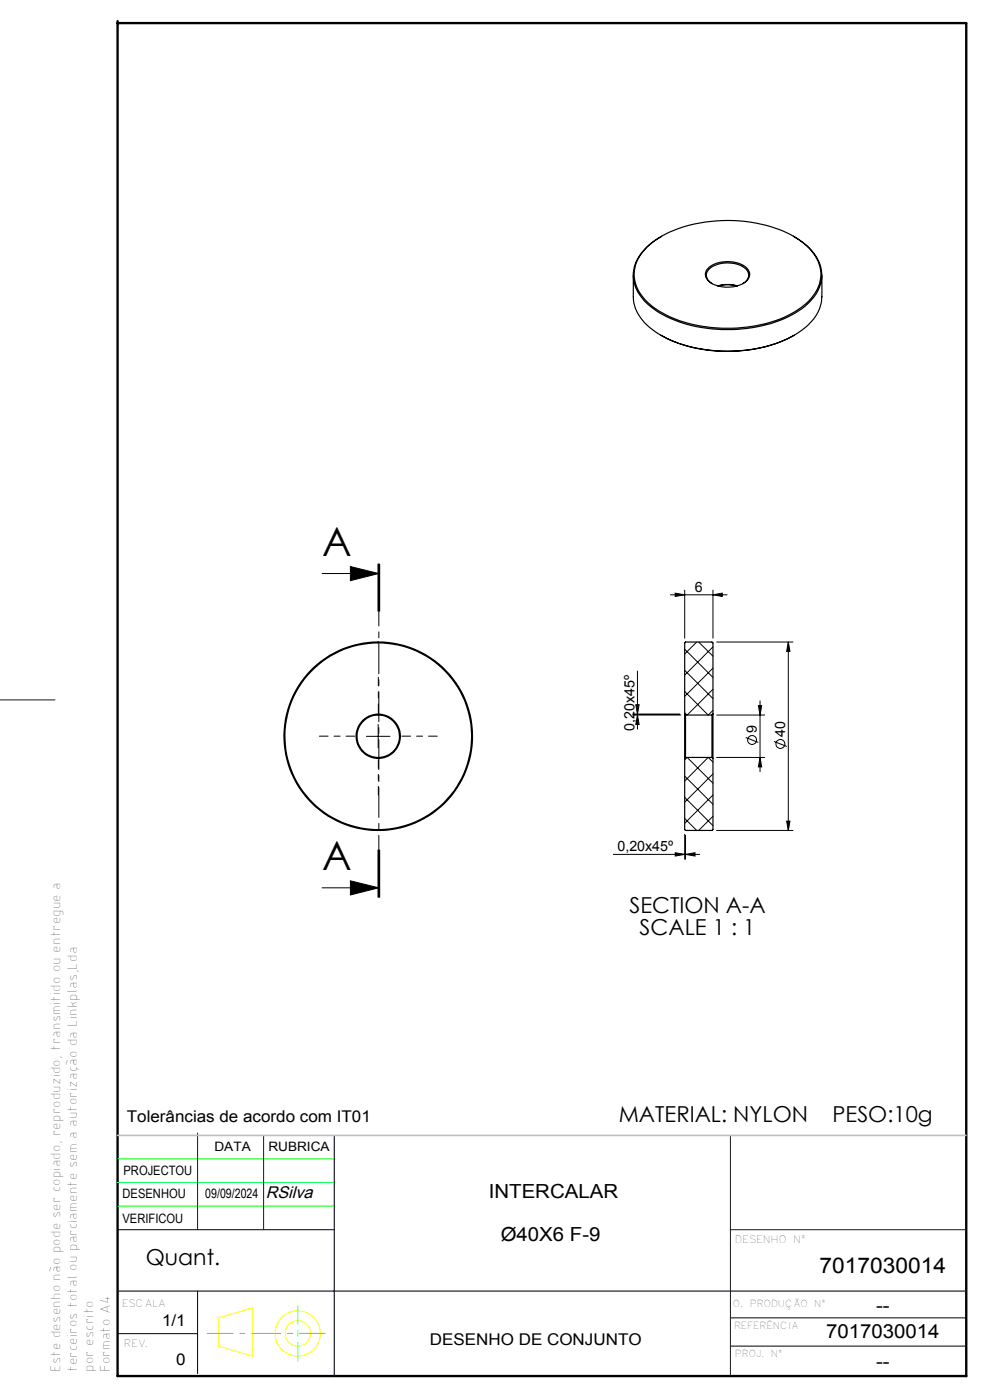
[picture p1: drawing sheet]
<svg xmlns="http://www.w3.org/2000/svg" width="210mm" height="297mm" viewBox="0 0 210 297" stroke-linecap="round" stroke-linejoin="round" font-family="sans-serif">
<g fill="none" stroke="#000" stroke-width=".21">
<path d="M205 19.9h.1M80.2 119.7v10M80.4 119.7v10M80.5 119.7v10M68.3 121.7h12M74.3 120.2l6 1.5-6 1.5zM142.2 126.2h12M143.2 125.8l2 .4-2 .3zM145.2 125.2v10.2M145.2 137.7l6 6M147.8 136.2l-2.6 2.5M148.2 136.2l3 3"/>
<path d="M151.2 126.2l2-.4v.7zM151.2 125.2v10.2M151.2 137.2l-6 6M152 136.2h16.2M167.2 136.2v40M167.2 136.2l.4 2h-.7zM77.7 156.2h5M80.2 153.7v5M134.2 151.7h10.2M134.2 151.5h10M134.9 149.5h.7l-.4 2zM135.2 151.7l.4 2h-.7z"/>
<path d="M135.2 142.4v12.3M145.2 146.7l5 5 1-1M145.2 151.2l.5 .5M145.2 142.2l6 6M151.2 141.7l-6 6M151.2 146.2l-5.4 5.5M152 151.7h10.2M158.2 156.5l2.7 1M160.9 149.7h.7l-.4 2zM161.2 148.7v15M164.2 157.3l2.7 1.1M145.2 177v5.3"/>
<path d="M145.2 173.6l2.6 2.6M145.2 169.2l6 6M145.2 164.6l6 6M145.4 177.2v5.1M145.7 160.7l-.5 .5M145.8 160.7l5.4 5.5M151.2 161.7l-1-1-5 5M151.2 164.2l-6 6M151.2 168.7l-6 6M151.2 173.2l-3 3M152 176.2h16.2M152 160.7h10.2"/>
<path d="M161.2 160.7l.4 2h-.7zM166.9 174.2h.7l-.4 2zM68.3 188.3h12M74.3 186.9l6 1.4-6 1.6zM80.2 180.3v10M80.4 180.3v10M80.5 180.3v10zM130.1 181.3h18.3M143.2 180.9l2 .4-2 .3zM145.4 181.3l2-.4v.7zM24.9 260.9h46M41.9 273.9v17.5"/>
<path d="M154.9 279.6h50.1M24.9 282.9h17M154.9 285.6h50.1"/>
<circle cx="159.5" cy="157" r=".95"/>
<circle cx="165.5" cy="157.8" r=".95"/>
</g>
<g fill="none" stroke="#ff0" stroke-width=".21">
<path d="M53.5 277.5v10.2l-7.2-2.1v-6"/>
<circle cx="63.2" cy="282.9" r="4.8"/>
<circle cx="63.2" cy="282.9" r="2.7"/>
</g>
<path d="M75.3 156.2h-7.5M80.3 151.2v-7.5M85.3 156.2h7.5M80.3 161.2v7.5" fill="none" stroke="#000" stroke-width=".21" stroke-dasharray="15.2 1.3 1.3 1.3" stroke-dashoffset="13.4"/>
<path d="M80.4 119.7v70.6" fill="none" stroke="#000" stroke-width=".21" stroke-dasharray="6.3 1.3 1.3 1.3" stroke-dashoffset="3.4"/>
<path d="M24.9 4.5v287.4h180.1v-286.9M24.9 4.9h180.1" fill="none" stroke="#000" stroke-width=".5"/>
<path d="M24.9 255.9h46M24.9 250.9h46M24.9 245.8h46" fill="none" stroke="#0f0" stroke-width=".21"/>
<path d="M53.5 277.5l-7.2 2.1" fill="none" stroke="#ff0" stroke-width=".25"/>
<path d="M0 148.5h11.7M41.9 240.4v20.5M55.9 240.9v20M154.9 240.9v50.9M154.9 260.9h50" fill="none" stroke="#191924" stroke-width=".21"/>
<path d="M70.9 240.9v51M24.9 273.9h180.1" fill="none" stroke="#191924" stroke-width=".25"/>
<path d="M24.9 240.9h180" fill="none" stroke="#c0c0c0" stroke-width=".35"/>
<path d="M63.2 288.8v-11.8" fill="none" stroke="#0ff" stroke-width=".21" stroke-dasharray="6.3 1.3 1.3 1.3" stroke-dashoffset="2.4"/>
<path d="M43.9 282.9h25.2" fill="none" stroke="#0ff" stroke-width=".21" stroke-dasharray="6.3 1.3 1.3 1.3" stroke-dashoffset=".8"/>
<g fill="#000">
<path d="M74.3 120.2l6 1.5-6 1.5zM74.3 186.9l6 1.4-6 1.6z"/>
<path d="M167.2 136.2l.4 2h-.7zM166.9 174.2h.7l-.4 2z"/>
<path d="M135.2 151.7l.4 2h-.7zM134.9 149.5h.7l-.4 2z"/>
<path d="M160.9 149.7h.7l-.4 2zM161.2 160.7l.4 2h-.7z"/>
<path d="M143.2 180.9l2 .4-2 .3zM145.4 181.3l2-.4v.7zM143.2 125.8l2 .4-2 .3zM151.2 126.2l2-.4v.7z"/>
</g>
<g fill="none" stroke="#000" stroke-width=".25">
<path d="M134.3 58.4v4.6a9.3 9.3 0 0 0 4.8 7.4 30.1 30.1 0 0 0 20.4 3.7 22.4 22.4 0 0 0 12.3-5.6 8 8 0 0 0 2.5-5.5v-4.6M137.2 52.4a23.7 23.7 0 0 1 14.6-5.5 29.3 29.3 0 0 1 17.3 3.7 9.3 9.3 0 0 1 5 7.9 10.1 10.1 0 0 1-5.6 7.7 30.8 30.8 0 0 1-20.6 2.8 20.9 20.9 0 0 1-11.1-5.4 7.5 7.5 0 0 1 .4-11.2zM140.3 50.1a11 11 0 0 0-5.9 7.1 7.7 7.7 0 0 0 2.8 7.1 24.9 24.9 0 0 0 15.9 5.6 28.4 28.4 0 0 0 17-4.4 8.7 8.7 0 0 0 4.1-8.1 10.1 10.1 0 0 0-5-6.7l-.9-.6M150.4 56.7a6.8 6.8 0 0 1 8.1 .3 2.05 2.05 0 0 1-1.1 3.3 7 7 0 0 1-7.2-.8 1.81 1.81 0 0 1 .2-2.8zM140.2 71.1a30.9 30.9 0 0 0 28.3 0M151.1 60.2a1.93 1.93 0 0 1-1.3-1.8 1.93 1.93 0 0 1 1.3-1.8 6.7 6.7 0 0 1 7.3 .7 1.88 1.88 0 0 1-.8 2.9M152.3 60.6a7.8 7.8 0 0 1 4.1 0M152.3 60.7a8.1 8.1 0 0 1 4.1 0M145.2 151.5v9.4M145.2 151.5l.2 .2M145.2 151.5v-15.1l.2-.2h5.6l.2 .2v15.1M145.4 151.7v9"/>
<path d="M145.4 151.7h5.6M151 151.7v9M151.2 151.5v9.4M151.2 151.5l-.2 .2M145.2 160.9v15.1l.2 .2h5.6l.2-.2v-15.1M145.4 160.7l-.2 .2M145.4 160.7h5.6M151 160.7l.2 .2"/>
<circle cx="80.2" cy="156.2" r="20"/>
<circle cx="80.2" cy="156.2" r="19.8"/>
<circle cx="80.2" cy="156.2" r="4.5"/>
<circle cx="80.2" cy="156.2" r="4.7"/>
</g>
<g font-size="8.5">
<text x="68.4" y="117.9">A</text>
<text x="68.4" y="184.6">A</text>
</g>
<g font-size="4.7">
<text x="133.5" y="193.8">SECTION A-A</text>
<text x="135.7" y="198.3">SCALE 1 : 1</text>
<text x="131.2" y="238">MATERIAL: NYLON</text>
<text x="176.6" y="238">PESO:10g</text>
<text x="30.9" y="268.3">Quant.</text>
</g>
<text font-size="4.6" x="173.9" y="270">7017030014</text>
<g font-size="4.1">
<text x="103.7" y="254.2">INTERCALAR</text>
<text x="106.2" y="263.3">Ø40X6 F-9</text>
<text x="185.8" y="278.3">--</text>
<text x="175.2" y="283.9">7017030014</text>
<text x="185.8" y="290.3">--</text>
</g>
<text font-size="3.6" x="56.4" y="254.2">RSilva</text>
<g font-size="3.4">
<text x="26.9" y="237.9">Tolerâncias de acordo com IT01</text>
<text x="34.4" y="281.2">1/1</text>
<text x="91.2" y="285.4">DESENHO DE CONJUNTO</text>
<text x="37.4" y="289.6">0</text>
</g>
<g font-size="3.1">
<text x="12.8" y="291.1" transform="rotate(-90 12.8 291.1)">Este desenho não pode ser copiado, reproduzido, transmitido ou entregue a</text>
<text x="16.3" y="291.1" transform="rotate(-90 16.3 291.1)">terceiros total ou parciamente sem a autorização da Linkplas,Lda</text>
<text x="19.8" y="291.1" transform="rotate(-90 19.8 291.1)">por escrito.</text>
<text x="23.3" y="291.1" transform="rotate(-90 23.3 291.1)">Formato A4</text>
</g>
<g font-size="3">
<text x="147.4" y="125.5">6</text>
<text x="134.6" y="155.1" transform="rotate(-90 134.6 155.1)">0,20x45º</text>
<text x="160.6" y="155.4" transform="rotate(-90 160.6 155.4)">9</text>
<text x="166.6" y="156.2" transform="rotate(-90 166.6 156.2)">40</text>
<text x="131" y="180.6">0,20x45º</text>
</g>
<g font-size="2.7">
<text x="45.5" y="244.2">DATA</text>
<text x="56.9" y="244.2">RUBRICA</text>
<text x="26.2" y="249.4">PROJECTOU</text>
<text x="26" y="254.2">DESENHOU</text>
<text x="43.6" y="254.2">09/09/2024</text>
<text x="26" y="259.5">VERIFICOU</text>
</g>
<g font-size="2.2">
<text x="155.9" y="263.6">DESENHO Nº</text>
<text x="25.8" y="277.3">ESCALA</text>
<text x="26.3" y="285.7">REV.</text>
</g>
<g font-size="2">
<text x="155.5" y="277.3">O. PRODUÇÃO Nº</text>
<text x="155.7" y="282">REFERÊNCIA</text>
<text x="155.9" y="287.9">PROJ. Nº</text>
</g>
</svg>
